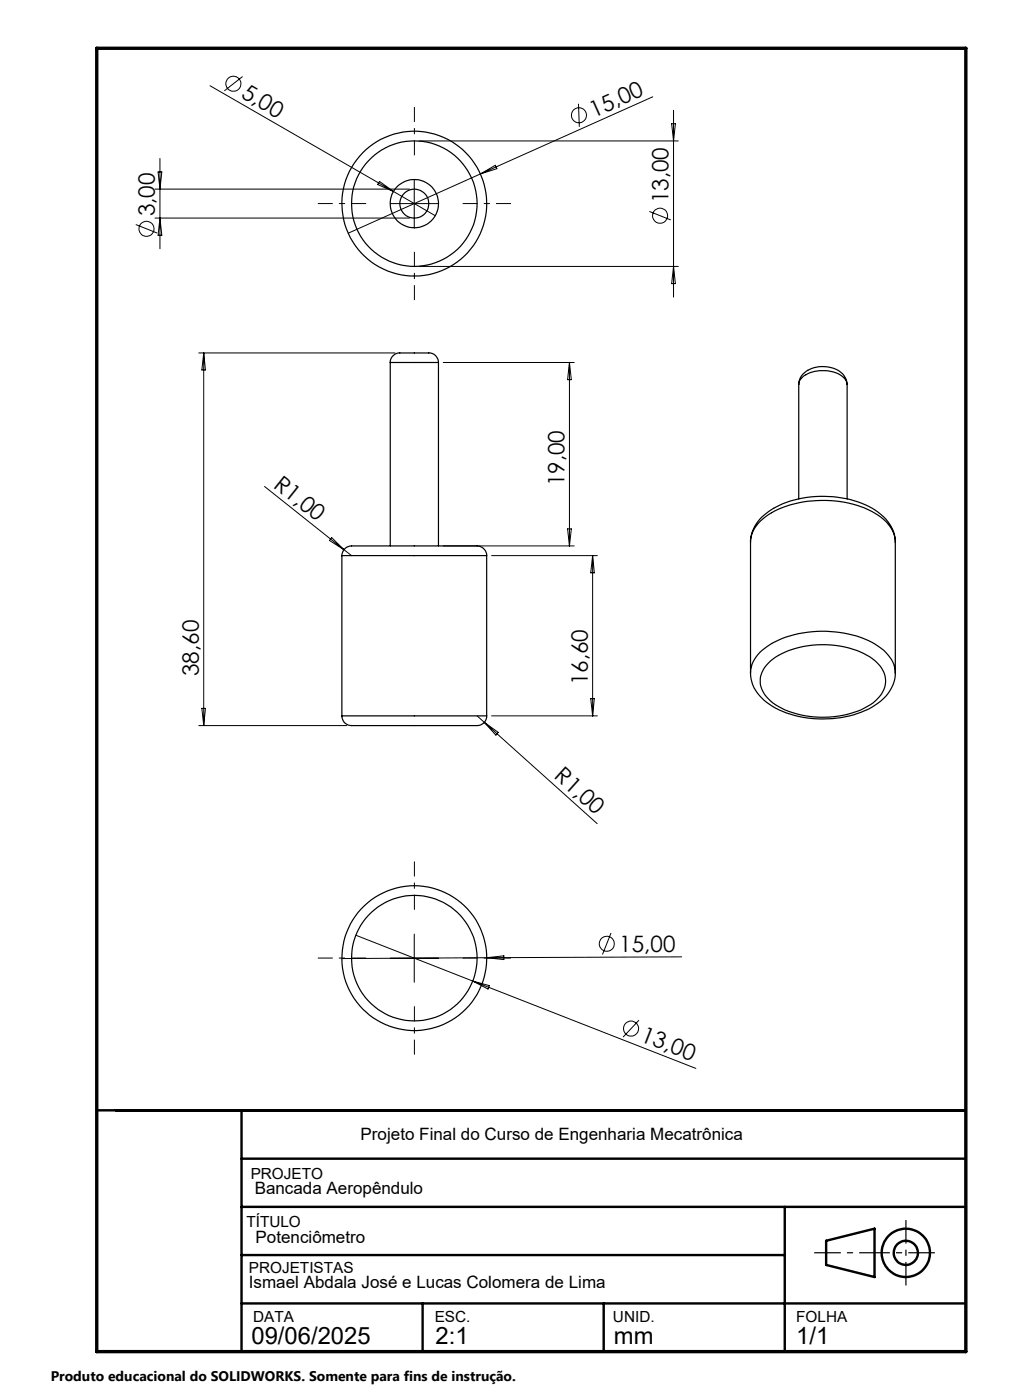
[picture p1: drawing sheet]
<svg xmlns="http://www.w3.org/2000/svg" width="210mm" height="290mm" viewBox="0 0 210 290" stroke-linecap="round" stroke-linejoin="round" font-family="sans-serif">
<g fill="none" stroke="#000" stroke-width=".25">
<path d="M80.8 75.1a2.17 2.17 0 0 1 2.7-2h4.8a2.07 2.07 0 0 1 2.5 2M80.8 75.1h10M80.8 75.1v38M90.8 75.1v38M165.4 79.6a4.2 4.2 0 0 1 4.1-3.6 5.3 5.3 0 0 1 5.7 2.5l.2 1.1M165.4 79.6a3.2 3.2 0 0 1 2.8-2.5 7.1 7.1 0 0 1 6.6 1.2l.5 .6 .1 .7M165.4 79.6v23.7M175.4 79.6v23.7M70.8 115.1a2.24 2.24 0 0 1 2.8-2h24.7a2.14 2.14 0 0 1 2.5 2M70.8 115.1h30M70.8 115.1v33.2M100.8 115.1v33.2"/>
<path d="M155.4 112.3a8.3 8.3 0 0 1 4.8-7 22.1 22.1 0 0 1 21.1 .4 8.1 8.1 0 0 1 4.1 6.6M155.4 112.3a7 7 0 0 1 3.8-5.7 23.1 23.1 0 0 1 22-.3 7.4 7.4 0 0 1 4.2 6M155.4 112.3v27.1M185.4 112.3v27.1M155.4 139.4a8.2 8.2 0 0 0 4.6 6.9 22 22 0 0 0 21.2-.2 8.1 8.1 0 0 0 4.2-6.7M155.4 139.4a7 7 0 0 1 3.8-5.7 22.8 22.8 0 0 1 16.4-2.4 13.6 13.6 0 0 1 9 5.3l.5 1.1 .3 1.7M159.1 137.4a15.8 15.8 0 0 1 10.9-3.9 17.6 17.6 0 0 1 11.3 3.4 5.1 5.1 0 0 1 0 8.3 18.1 18.1 0 0 1-13.1 3.3 14.1 14.1 0 0 1-9.5-4.2 4.8 4.8 0 0 1 .4-6.9zM70.8 148.3a2.18 2.18 0 0 0 2.8 2h24.7a2.07 2.07 0 0 0 2.5-2M70.8 148.3h30"/>
<circle cx="85.8" cy="42.2" r="13"/>
<circle cx="85.8" cy="42.2" r="15"/>
<circle cx="85.8" cy="42.2" r="5"/>
<circle cx="85.8" cy="42.2" r="3"/>
<circle cx="85.8" cy="198.5" r="13"/>
<circle cx="85.8" cy="198.5" r="15"/>
</g>
<g fill="none" stroke="#000" stroke-width=".21">
<path d="M43.5 17.8l46.6 26.9M50.2 15.9l-3.7 2.9M32.1 39.2h52.7M32.7 35.6h.8l-.4 3.6zM33.1 32.8v18.7M78.6 37.6l2.9 2.1-3.3-1.5zM85.8 37.2v10M86.8 29.2h53.7M99.5 36l-27.4 12.3M99.5 36l3.1-1.8 .3 .7zM119.8 21.5l.2 4.8M135.2 20.1l-35.7 15.9"/>
<path d="M139.1 25.6h.8l-.4 3.6zM139.5 22.8v38.7M28.1 46.5l4.5 1.8M32.1 45.2h52.7M33.1 45.2l.4 3.5h-.8zM80.8 42.2h10M86.8 55.2h53.7M134.5 43.8l4.4 1.8M139.5 55.2l.4 3.6h-.8zM41.2 73.1h40.6M42.2 73.1v77.2M42.2 73.1l.3 3.5h-.7z"/>
<path d="M91.8 75.1h27.1M117.9 75.1v38M117.9 75.1l.4 3.6h-.8zM54.8 100.8l16.4 13.1M68.7 111.4l2.5 2.5-3-1.9zM71.2 113.9l1.6 1.2M91.8 113.1h27.1M101.8 115.1h21.9M117.5 109.6h.8l-.4 3.5zM122.7 115.1v33.2M122.7 115.1l.4 3.6h-.8zM41.2 150.3h30.6"/>
<path d="M41.8 146.7h.7l-.3 3.6zM98.8 148.3l1.5 1.3M100.3 149.6l23.4 21M100.3 149.6l2.9 2.1-.5 .6zM101.8 148.3h21.9M122.3 144.7h.8l-.4 3.6zM73.7 193.7l24.2 9.5M80.8 198.5h10M85.8 193.5v10M100.8 198.4l3.6-.4v.8zM126.5 193.3l-1.7 4.4M141.2 198.2l-70.4 .4"/>
<path d="M97.9 203.2l46.2 18.1M97.9 203.2l3.5 1-.3 .7zM132.3 211.3l-3.3 3.5"/>
<circle cx="48.3" cy="17.3" r="1.56"/>
<circle cx="119.9" cy="23.9" r="1.56"/>
<circle cx="30.3" cy="47.4" r="1.55"/>
<circle cx="136.7" cy="44.7" r="1.55"/>
<circle cx="125.7" cy="195.5" r="1.55"/>
<circle cx="130.7" cy="213.1" r="1.56"/>
</g>
<g fill="none" stroke="#000" stroke-width=".5">
<path d="M20 230h180M50 230v50M50 240h150M50 250h150M50 260h112.5M162.5 250v30M171.1 257l10-2.5v10l-10-2.5zM50 270h150M87.5 270v10M125 270v10"/>
<circle cx="187.6" cy="259.5" r="5"/>
<circle cx="187.6" cy="259.5" r="2.51"/>
</g>
<path d="M85.8 32.2v-10M75.8 42.2h-10M85.8 52.2v10M95.8 42.2h10M75.8 198.5h-10M85.8 188.5v-10M95.8 198.5h10M85.8 208.5v10" fill="none" stroke="#000" stroke-width=".21" stroke-dasharray="15.2 1.3 1.3 1.3" stroke-dashoffset="12.1" stroke-linecap="butt"/>
<path d="M168.6 259.5h25" fill="none" stroke="#000" stroke-width=".25" stroke-dasharray="6.3 1.3 1.3 1.3" stroke-dashoffset=".8" stroke-linecap="butt"/>
<path d="M187.6 252.7v13.6" fill="none" stroke="#000" stroke-width=".25" stroke-dasharray="6.3 1.3 1.3 1.3" stroke-dashoffset="1.5" stroke-linecap="butt"/>
<path d="M20 10h180v270h-180z" fill="none" stroke="#000" stroke-width=".7"/>
<g font-size="4.9">
<text x="52.1" y="278.3">09/06/2025</text>
<text x="90.2" y="278.3">2:1</text>
<text x="127.1" y="278.3">mm</text>
<text x="164.9" y="278.3">1/1</text>
</g>
<g font-size="4.7">
<text x="49.7" y="20.1" transform="rotate(30 49.7 20.1)">5,00</text>
<text x="123" y="24.4" transform="rotate(-24 123 24.4)">15,00</text>
<text x="32.1" y="44.8" transform="rotate(-90 32.1 44.8)">3,00</text>
<text x="138.4" y="42.1" transform="rotate(-90 138.4 42.1)">13,00</text>
<text x="56.4" y="100.8" transform="rotate(38 56.4 100.8)">R1,00</text>
<text x="116.9" y="100.7" transform="rotate(-90 116.9 100.7)">19,00</text>
<text x="41.2" y="140" transform="rotate(-90 41.2 140)">38,60</text>
<text x="121.7" y="141.9" transform="rotate(-90 121.7 141.9)">16,60</text>
<text x="114.6" y="161" transform="rotate(42 114.6 161)">R1,00</text>
<text x="128.3" y="197.2">15,00</text>
<text x="132.5" y="215.6" transform="rotate(21 132.5 215.6)">13,00</text>
</g>
<g font-size="3.5">
<text x="74.7" y="236.2">Projeto Final do Curso de Engenharia Mecatrônica</text>
<text x="52.7" y="247.3">Bancada Aeropêndulo</text>
<text x="52.9" y="257.5">Potenciômetro</text>
<text x="51.5" y="266.8">Ismael Abdala José e Lucas Colomera de Lima</text>
</g>
<g font-size="3.2">
<text x="51.9" y="244.2">PROJETO</text>
<text x="51" y="254.1">TÍTULO</text>
<text x="51.5" y="263.7">PROJETISTAS</text>
<text x="52.4" y="273.8">DATA</text>
<text x="90" y="273.8">ESC.</text>
<text x="126.9" y="273.8">UNID.</text>
<text x="164.9" y="273.8">FOLHA</text>
</g>
<text font-size="2.9" x="10.5" y="286">Produto educacional do SOLIDWORKS. Somente para fins de instrução.</text>
</svg>
